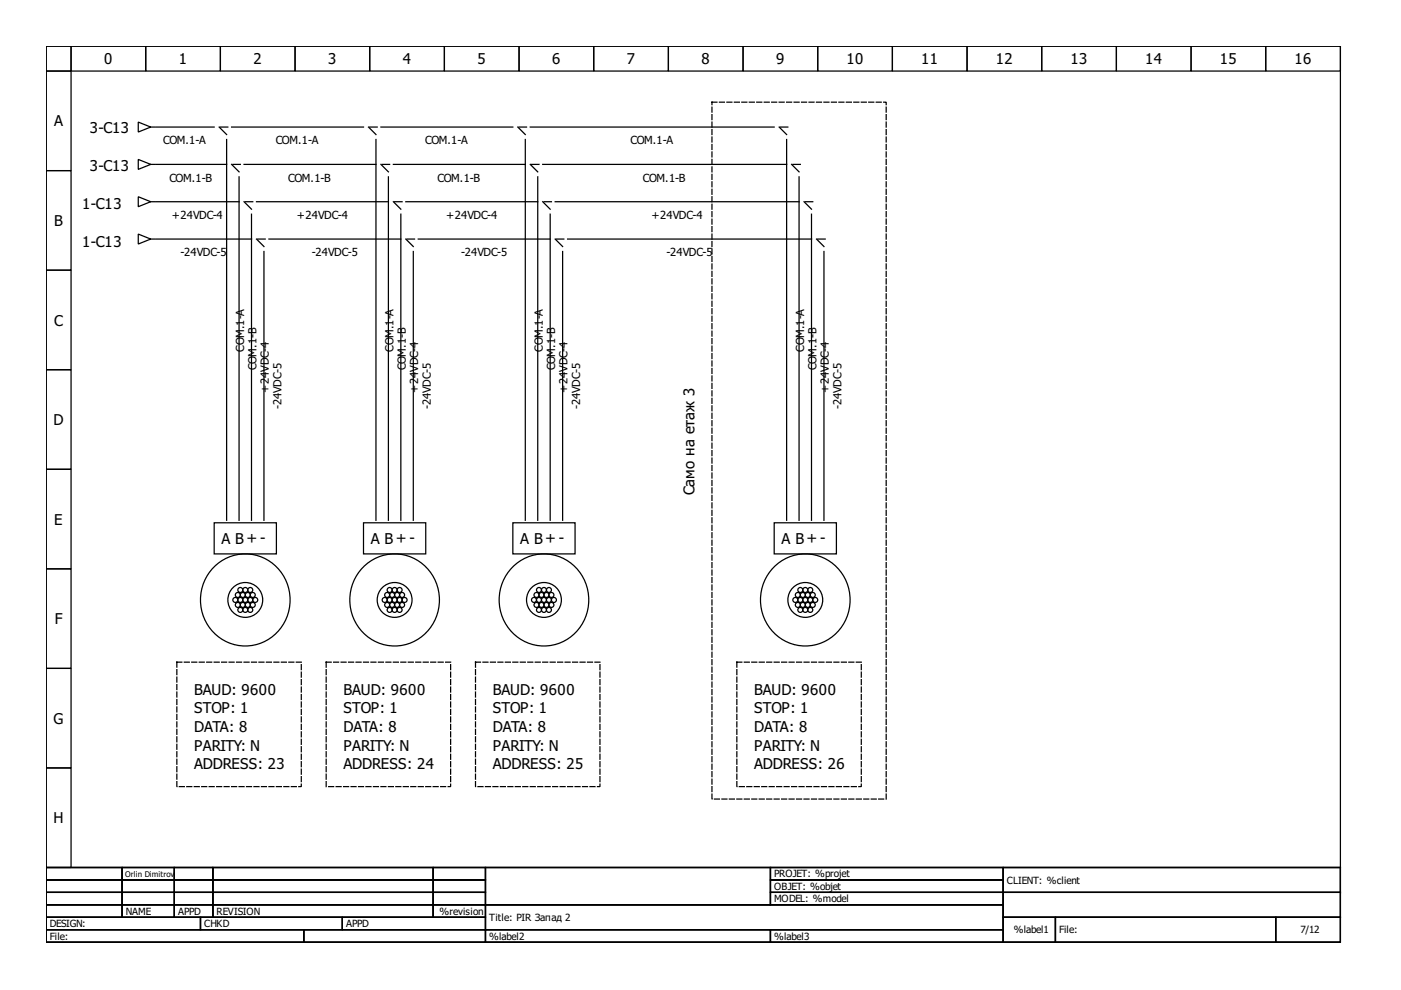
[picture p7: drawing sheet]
<svg xmlns="http://www.w3.org/2000/svg" width="297mm" height="210mm" viewBox="0 0 297 210" stroke-linecap="round" stroke-linejoin="round" font-family="sans-serif">
<g fill="none" stroke="#000" stroke-width=".26">
<path d="M9.8 9.8h274.4v174.1h-274.4zM9.8 9.8h5.3v5.3h-5.3zM9.8 15.1h5.3v21.1h-5.3zM15.1 9.8h15.8v5.3h-15.8zM30.9 9.8h15.8v5.3h-15.8zM46.7 9.8h15.9v5.3h-15.9zM62.6 9.8h15.8v5.3h-15.8zM78.4 9.8h15.8v5.3h-15.8zM94.2 9.8h15.9v5.3h-15.9zM110.1 9.8h15.8v5.3h-15.8zM125.9 9.8h15.8v5.3h-15.8zM141.7 9.8h15.8v5.3h-15.8z"/>
<path d="M157.5 9.8h15.9v5.3h-15.9zM173.4 9.8h15.8v5.3h-15.8zM189.2 9.8h15.8v5.3h-15.8zM205 9.8h15.9v5.3h-15.9zM220.9 9.8h15.8v5.3h-15.8zM236.7 9.8h15.8v5.3h-15.8zM252.5 9.8h15.9v5.3h-15.9zM268.4 9.8h15.8v5.3h-15.8zM9.8 36.2h5.3v21.1h-5.3zM29.3 33.8l2.7 1.1-2.7 1zM29.3 25.9l2.7 1-2.7 1.1zM32 34.9h.7"/>
<path d="M32 26.9h.7M33 34.9h15M33 26.9h12.4M46.5 26.9l1.5 1.6M46.7 26.9h1.6M48 29.6v80.7M49.1 34.9l1.6 1.5M49.1 26.9h28M49.4 34.9h1.6M50.7 37.5v72.8M51.7 34.9h28M78.1 26.9l1.6 1.6"/>
<path d="M78.4 26.9h1.6M79.7 29.6v80.7M80.8 26.9h27.9M80.8 34.9l1.5 1.5M81 34.9h1.6M82.3 37.5v72.8M83.4 34.9h28M109.8 26.9l1.6 1.6M110.1 26.9h1.5M111.4 29.6v80.7M112.4 34.9l1.6 1.5M112.4 26.9h51.7"/>
<path d="M112.7 34.9h1.6M114 37.5v72.8M115.1 34.9h51.7M165.2 26.9l1.6 1.6M165.5 26.9h1.5M166.8 29.6v80.7M167.8 34.9l1.6 1.5M168.1 34.9h1.6M169.4 37.5v72.8M9.8 57.3h5.3v21.1h-5.3zM29.3 41.7l2.7 1.1-2.7 1zM29.3 49.6l2.7 1.1-2.7 1z"/>
<path d="M32 42.8h.7M32 50.7h.7M33 42.8h17.7M33 50.7h20.3M51.7 42.8l1.6 1.6M52 42.8h1.6M53.3 45.4v64.9M54.4 42.8h27.9M54.4 50.7l1.6 1.6M54.6 50.7h1.6M56 53.3v57M57 50.7h28"/>
<path d="M83.4 42.8l1.6 1.6M83.7 42.8h1.6M85 45.4v64.9M86 42.8h28M86 50.7l1.6 1.6M86.3 50.7h1.6M87.6 53.3v57M88.7 50.7h27.9M115.1 42.8l1.5 1.6M115.3 42.8h1.6M116.6 45.4v64.9M117.7 50.7l1.6 1.6"/>
<path d="M117.7 42.8h51.7M118 50.7h1.6M119.3 53.3v57M120.3 50.7h51.8M170.5 42.8l1.6 1.6M170.7 42.8h1.6M172.1 45.4v64.9M173.1 50.7l1.6 1.6M173.4 50.7h1.6M174.7 53.3v57M9.8 78.4h5.3v21.1h-5.3zM9.8 99.5h5.3v21.1h-5.3z"/>
<path d="M45.4 110.8h13.2v6.6h-13.2zM45.7 119.9a9.6 9.6 0 0 1 11.9-.6 9.6 9.6 0 0 1 3.3 11.4 9.5 9.5 0 0 1-11.3 5.9 9.5 9.5 0 0 1-7-10.6 9.8 9.8 0 0 1 3.1-6.1zM77.1 110.8h13.2v6.6h-13.2zM77.4 119.9a9.6 9.6 0 0 1 11.8-.6 9.6 9.6 0 0 1 3.3 11.4 9.5 9.5 0 0 1-11.3 5.9 9.5 9.5 0 0 1-7-10.6 9.8 9.8 0 0 1 3.2-6.1zM108.7 110.8h13.2v6.6h-13.2zM109 119.9a9.6 9.6 0 0 1 11.9-.6 9.6 9.6 0 0 1 3.3 11.4 9.5 9.5 0 0 1-11.3 5.9 9.5 9.5 0 0 1-7-10.6 9.8 9.8 0 0 1 3.1-6.1zM164.1 110.8h13.2v6.6h-13.2zM164.4 119.9a9.6 9.6 0 0 1 11.9-.6 9.6 9.6 0 0 1 3.3 11.4 9.5 9.5 0 0 1-11.3 5.9 9.5 9.5 0 0 1-7-10.6 9.8 9.8 0 0 1 3.1-6.1zM9.8 120.6h5.3v21.1h-5.3zM9.8 141.7h5.3v21.1h-5.3zM9.8 162.8h5.3v21.1h-5.3zM9.8 183.9h274.4v15.9h-274.4z"/>
<path d="M9.8 183.9h16.1v2.7h-16.1zM9.8 186.6h16.1v2.6h-16.1zM9.8 189.2h16.1v2.6h-16.1zM9.8 191.8h16.1v2.7h-16.1zM9.8 194.5h32.7v2.6h-32.7zM9.8 197.1h54.6v2.7h-54.6zM25.9 183.9h11.1v2.7h-11.1zM25.9 186.6h11.1v2.6h-11.1zM25.9 189.2h11.1v2.6h-11.1zM25.9 191.8h11.1v2.7h-11.1zM37 183.9h8.1v2.7h-8.1zM37 186.6h8.1v2.6h-8.1z"/>
<path d="M37 189.2h8.1v2.6h-8.1zM37 191.8h8.1v2.7h-8.1zM42.5 194.5h30.1v2.6h-30.1zM45.1 183.9h46.7v2.7h-46.7zM45.1 186.6h46.7v2.6h-46.7zM45.1 189.2h46.7v2.6h-46.7zM45.1 191.8h46.7v2.7h-46.7zM64.4 197.1h38.5v2.7h-38.5zM72.6 194.5h30.3v2.6h-30.3zM91.8 183.9h11.1v2.7h-11.1zM91.8 186.6h11.1v2.6h-11.1zM91.8 189.2h11.1v2.6h-11.1z"/>
<path d="M91.8 191.8h11.1v2.7h-11.1zM102.9 183.9h60.4v7.9h-60.4zM102.9 191.8h109.8v5.3h-109.8zM102.9 197.1h60.4v2.7h-60.4zM163.3 183.9h49.4v2.7h-49.4zM163.3 186.6h49.4v2.6h-49.4zM163.3 189.2h49.4v2.6h-49.4zM163.3 197.1h49.4v2.7h-49.4zM212.7 183.9h71.5v5.3h-71.5zM212.7 189.2h71.5v5.3h-71.5zM212.7 194.5h11.1v5.3h-11.1zM223.8 194.5h46.7v5.3h-46.7z"/>
<path d="M270.5 194.5h13.7v5.3h-13.7z"/>
<circle cx="49.9" cy="127.2" r=".53"/>
<circle cx="50.4" cy="126.1" r=".53"/>
<circle cx="50.4" cy="128.3" r=".53"/>
<circle cx="51" cy="125.1" r=".53"/>
<circle cx="51" cy="127.2" r=".53"/>
<circle cx="51" cy="129.3" r=".53"/>
<circle cx="51.5" cy="128.3" r=".53"/>
<circle cx="51.5" cy="126.1" r=".53"/>
<circle cx="52" cy="127.2" r="3.7"/>
<circle cx="52" cy="127.2" r=".53"/>
<circle cx="52" cy="129.3" r=".53"/>
<circle cx="52" cy="125.1" r=".53"/>
<circle cx="52.5" cy="126.1" r=".53"/>
<circle cx="52.5" cy="128.3" r=".53"/>
<circle cx="53.1" cy="125.1" r=".53"/>
<circle cx="53.1" cy="127.2" r=".53"/>
<circle cx="53.1" cy="129.3" r=".53"/>
<circle cx="53.6" cy="126.1" r=".53"/>
<circle cx="53.6" cy="128.3" r=".53"/>
<circle cx="54.1" cy="127.2" r=".53"/>
<circle cx="81.6" cy="127.2" r=".53"/>
<circle cx="82.1" cy="126.1" r=".53"/>
<circle cx="82.1" cy="128.3" r=".53"/>
<circle cx="82.6" cy="127.2" r=".53"/>
<circle cx="82.6" cy="129.3" r=".53"/>
<circle cx="82.6" cy="125.1" r=".53"/>
<circle cx="83.1" cy="126.1" r=".53"/>
<circle cx="83.1" cy="128.3" r=".53"/>
<circle cx="83.7" cy="127.2" r="3.7"/>
<circle cx="83.7" cy="127.2" r=".53"/>
<circle cx="83.7" cy="129.3" r=".53"/>
<circle cx="83.7" cy="125.1" r=".53"/>
<circle cx="84.2" cy="126.1" r=".53"/>
<circle cx="84.2" cy="128.3" r=".53"/>
<circle cx="84.7" cy="127.2" r=".53"/>
<circle cx="84.7" cy="125.1" r=".53"/>
<circle cx="84.7" cy="129.3" r=".53"/>
<circle cx="85.3" cy="126.1" r=".53"/>
<circle cx="85.3" cy="128.3" r=".53"/>
<circle cx="85.8" cy="127.2" r=".53"/>
<circle cx="113.2" cy="127.2" r=".53"/>
<circle cx="113.7" cy="126.1" r=".53"/>
<circle cx="113.7" cy="128.3" r=".53"/>
<circle cx="114.3" cy="127.2" r=".53"/>
<circle cx="114.3" cy="129.3" r=".53"/>
<circle cx="114.3" cy="125.1" r=".53"/>
<circle cx="114.8" cy="128.3" r=".53"/>
<circle cx="114.8" cy="126.1" r=".53"/>
<circle cx="115.3" cy="127.2" r="3.7"/>
<circle cx="115.3" cy="127.2" r=".53"/>
<circle cx="115.3" cy="129.3" r=".53"/>
<circle cx="115.3" cy="125.1" r=".53"/>
<circle cx="115.9" cy="126.1" r=".53"/>
<circle cx="115.9" cy="128.3" r=".53"/>
<circle cx="116.4" cy="127.2" r=".53"/>
<circle cx="116.4" cy="129.3" r=".53"/>
<circle cx="116.4" cy="125.1" r=".53"/>
<circle cx="116.9" cy="126.1" r=".53"/>
<circle cx="116.9" cy="128.3" r=".53"/>
<circle cx="117.4" cy="127.2" r=".53"/>
<circle cx="168.6" cy="127.2" r=".53"/>
<circle cx="169.2" cy="126.1" r=".53"/>
<circle cx="169.2" cy="128.3" r=".53"/>
<circle cx="169.7" cy="125.1" r=".53"/>
<circle cx="169.7" cy="127.2" r=".53"/>
<circle cx="169.7" cy="129.3" r=".53"/>
<circle cx="170.2" cy="126.1" r=".53"/>
<circle cx="170.2" cy="128.3" r=".53"/>
<circle cx="170.7" cy="127.2" r="3.7"/>
<circle cx="170.7" cy="127.2" r=".53"/>
<circle cx="170.7" cy="129.3" r=".53"/>
<circle cx="170.7" cy="125.1" r=".53"/>
<circle cx="171.3" cy="128.3" r=".53"/>
<circle cx="171.3" cy="126.1" r=".53"/>
<circle cx="171.8" cy="125.1" r=".53"/>
<circle cx="171.8" cy="127.2" r=".53"/>
<circle cx="171.8" cy="129.3" r=".53"/>
<circle cx="172.3" cy="126.1" r=".53"/>
<circle cx="172.3" cy="128.3" r=".53"/>
<circle cx="172.8" cy="127.2" r=".53"/>
</g>
<path d="M150.9 21.7h37v147.7h-37zM37.5 140.4h26.4v26.4h-26.4zM69.2 140.4h26.3v26.4h-26.3zM100.8 140.4h26.4v26.4h-26.4zM156.2 140.4h26.4v26.4h-26.4z" fill="none" stroke="#000" stroke-width=".26" stroke-dasharray="1.1 .5"/>
<g font-size="3.2">
<text x="22.1" y="13.6">0</text>
<text x="37.9" y="13.6">1</text>
<text x="53.7" y="13.6">2</text>
<text x="69.6" y="13.6">3</text>
<text x="85.4" y="13.6">4</text>
<text x="101.2" y="13.6">5</text>
<text x="117" y="13.6">6</text>
<text x="132.9" y="13.6">7</text>
<text x="148.7" y="13.6">8</text>
<text x="164.5" y="13.6">9</text>
<text x="179.4" y="13.6">10</text>
<text x="195.3" y="13.6">11</text>
<text x="211.1" y="13.6">12</text>
<text x="226.9" y="13.6">13</text>
<text x="242.8" y="13.6">14</text>
<text x="258.6" y="13.6">15</text>
<text x="274.4" y="13.6">16</text>
<text x="11.5" y="26.8">A</text>
<text x="19" y="28.3">3-C13</text>
<text x="19" y="36.2">3-C13</text>
<text x="11.5" y="47.9">B</text>
<text x="17.4" y="44.4">1-C13</text>
<text x="17.4" y="52.3">1-C13</text>
<text x="11.5" y="69">C</text>
<text x="11.4" y="90.1">D</text>
<text x="147.3" y="105" transform="rotate(-90 147.3 105)">Само на етаж 3</text>
<text x="11.5" y="111.2">E</text>
<text x="47" y="115.3">A B+ -</text>
<text x="78.7" y="115.3">A B+ -</text>
<text x="110.3" y="115.3">A B+ -</text>
<text x="165.7" y="115.3">A B+ -</text>
<text x="11.6" y="132.3">F</text>
<text x="41.2" y="147.3">BAUD: 9600</text>
<text x="72.8" y="147.3">BAUD: 9600</text>
<text x="104.5" y="147.3">BAUD: 9600</text>
<text x="159.9" y="147.3">BAUD: 9600</text>
<text x="11.4" y="153.5">G</text>
<text x="41.2" y="151.2">STOP: 1</text>
<text x="41.2" y="155.2">DATA: 8</text>
<text x="72.8" y="151.2">STOP: 1</text>
<text x="72.8" y="155.2">DATA: 8</text>
<text x="104.5" y="151.2">STOP: 1</text>
<text x="104.5" y="155.2">DATA: 8</text>
<text x="159.9" y="151.2">STOP: 1</text>
<text x="159.9" y="155.2">DATA: 8</text>
<text x="41.2" y="159.1">PARITY: N</text>
<text x="72.8" y="159.1">PARITY: N</text>
<text x="104.5" y="159.1">PARITY: N</text>
<text x="159.9" y="159.1">PARITY: N</text>
<text x="41.2" y="163.1">ADDRESS: 23</text>
<text x="72.8" y="163.1">ADDRESS: 24</text>
<text x="104.5" y="163.1">ADDRESS: 25</text>
<text x="159.9" y="163.1">ADDRESS: 26</text>
<text x="11.4" y="174.6">H</text>
</g>
<g font-size="2.4">
<text x="34.6" y="30.6">COM.1-A</text>
<text x="58.5" y="30.6">COM.1-A</text>
<text x="90.1" y="30.6">COM.1-A</text>
<text x="133.7" y="30.6">COM.1-A</text>
<text x="35.9" y="38.5">COM.1-B</text>
<text x="61.1" y="38.5">COM.1-B</text>
<text x="92.8" y="38.5">COM.1-B</text>
<text x="136.3" y="38.5">COM.1-B</text>
<text x="36.4" y="46.5">+24VDC-4</text>
<text x="63" y="46.5">+24VDC-4</text>
<text x="94.6" y="46.5">+24VDC-4</text>
<text x="138.2" y="46.5">+24VDC-4</text>
<text x="38.3" y="54.4">-24VDC-5</text>
<text x="66.1" y="54.4">-24VDC-5</text>
<text x="97.8" y="54.4">-24VDC-5</text>
<text x="141.3" y="54.4">-24VDC-5</text>
<text x="51.7" y="74.6" transform="rotate(-90 51.7 74.6)">COM.1-A</text>
<text x="83.4" y="74.6" transform="rotate(-90 83.4 74.6)">COM.1-A</text>
<text x="115.1" y="74.6" transform="rotate(-90 115.1 74.6)">COM.1-A</text>
<text x="170.5" y="74.6" transform="rotate(-90 170.5 74.6)">COM.1-A</text>
<text x="54.4" y="78.5" transform="rotate(-90 54.4 78.5)">COM.1-B</text>
<text x="57" y="83.3" transform="rotate(-90 57 83.3)">+24VDC-4</text>
<text x="86" y="78.5" transform="rotate(-90 86 78.5)">COM.1-B</text>
<text x="88.7" y="83.3" transform="rotate(-90 88.7 83.3)">+24VDC-4</text>
<text x="117.7" y="78.5" transform="rotate(-90 117.7 78.5)">COM.1-B</text>
<text x="120.3" y="83.3" transform="rotate(-90 120.3 83.3)">+24VDC-4</text>
<text x="173.1" y="78.5" transform="rotate(-90 173.1 78.5)">COM.1-B</text>
<text x="175.8" y="83.3" transform="rotate(-90 175.8 83.3)">+24VDC-4</text>
<text x="59.7" y="86.7" transform="rotate(-90 59.7 86.7)">-24VDC-5</text>
<text x="91.3" y="86.7" transform="rotate(-90 91.3 86.7)">-24VDC-5</text>
<text x="123" y="86.7" transform="rotate(-90 123 86.7)">-24VDC-5</text>
<text x="178.4" y="86.7" transform="rotate(-90 178.4 86.7)">-24VDC-5</text>
</g>
<g font-size="2.1">
<text x="164.1" y="186">PROJET: %projet</text>
<text x="164.1" y="188.7">OBJET: %objet</text>
<text x="164.1" y="191.3">MODEL: %model</text>
<text x="213.5" y="187.4">CLIENT: %client</text>
<text x="10.6" y="196.6">DESIGN:</text>
<text x="26.7" y="194">NAME</text>
<text x="37.8" y="194">APPD</text>
<text x="43.3" y="196.6">CHKD</text>
<text x="45.9" y="194">REVISION</text>
<text x="73.4" y="196.6">APPD</text>
<text x="93.2" y="194">%revision</text>
<text x="103.7" y="195.3">Title: PIR Запад 2</text>
<text x="214.9" y="197.9">%label1</text>
<text x="224.6" y="197.9">File:</text>
<text x="275.7" y="197.9">7/12</text>
<text x="10.6" y="199.2">File:</text>
<text x="103.7" y="199.2">%label2</text>
<text x="164.1" y="199.2">%label3</text>
</g>
<text font-size="1.7" x="26.5" y="185.9">Orlin Dimitrov</text>
</svg>
